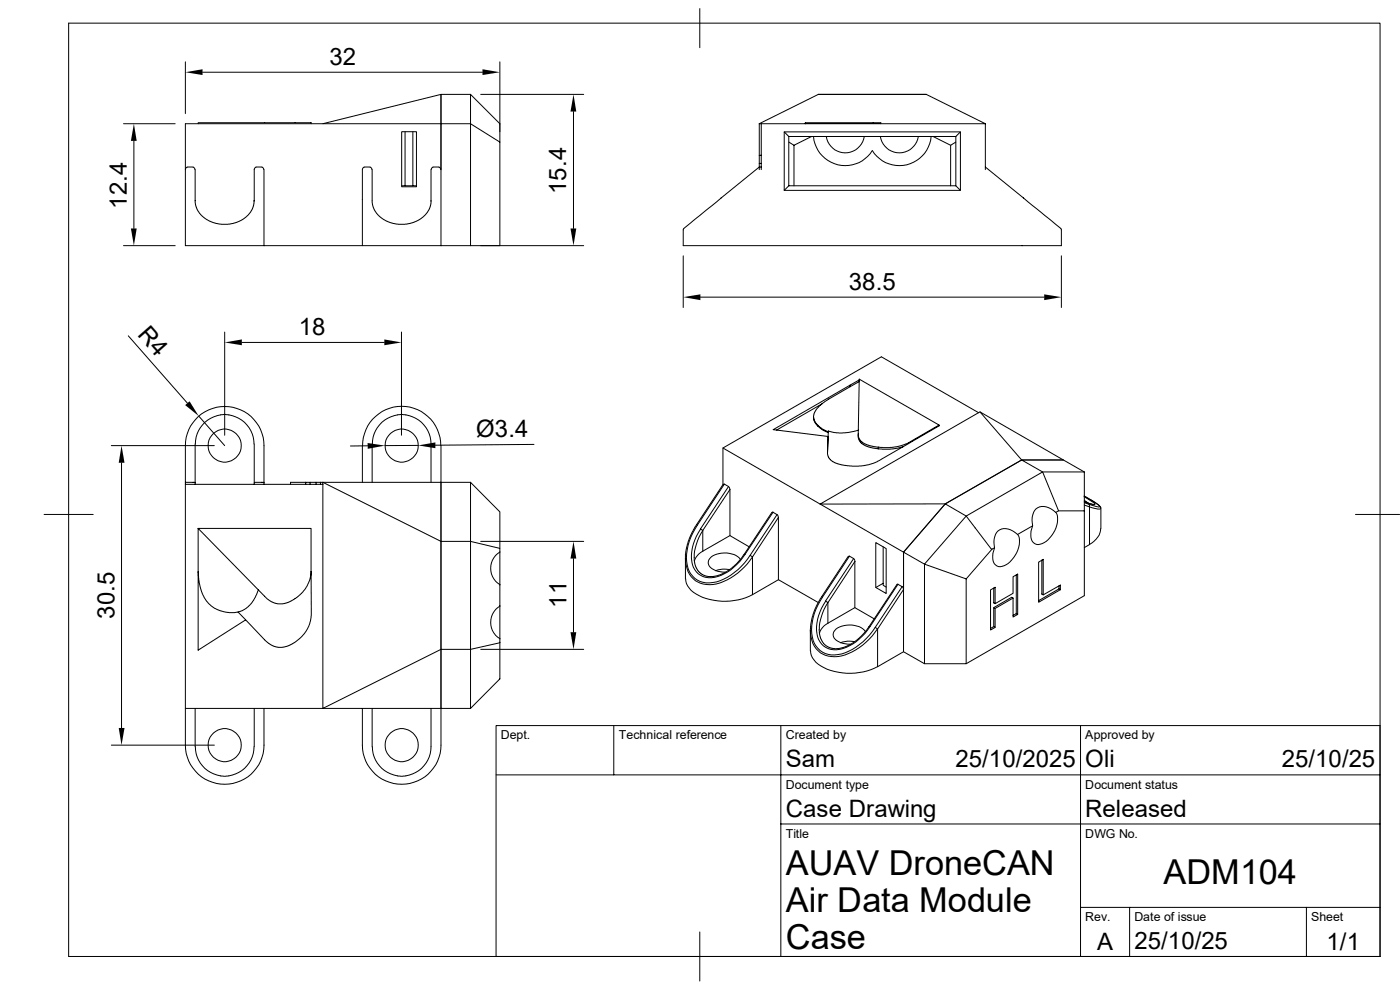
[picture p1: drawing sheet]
<svg xmlns="http://www.w3.org/2000/svg" width="297mm" height="210mm" viewBox="0 0 297 210" stroke-linecap="round" stroke-linejoin="round" font-family="sans-serif">
<g fill="none" stroke="#000" stroke-width=".21">
<path d="M14.6 4.9h278.2v198h-278.2zM39.3 13.1v11M43 15.3h59.4M106 13.1v17M148.5 1.8v8.3M26.2 26.2h11M28.4 29.9v18.6M39.7 35.5l-.4 .5M39.7 35.4h1.3M41 35.5l.4 .5M42 26.2v-.2h24v.2M54.3 35.5l-.4 .5v6.6l-.3 1.7-.9 1.2-1.3 1.1-1.2 .6-1.9 .4-1.7-.1-2.1-.6-1.5-1-1.1-1.4-.5-1.5v-7"/>
<path d="M54.3 35.4h1.3M55.6 35.5l.4 .5M56 36v16.1M68.5 26.2l25.1-6.2v32.1M77.3 35.5l-.4 .5v16.1M77.3 35.4h1.2M78.5 35.5l.4 .5M85.2 27.9h3.1v11.7h-3.1zM85.2 39.4h.7M85.9 27.9v11.5h1.7M87.6 27.9v11.5h.7M91.4 36v7.1l-.3 1.2-.8 1.2-1.3 1.1-1.3 .6-1.8 .4-1.8-.1-2-.6-1.6-1-1.1-1.4-.4-1.5v-7"/>
<path d="M91.9 35.5l-.4 .5M91.9 35.4h1.2M93.1 35.5l.4 .5M93.6 36v-9.8h-54.3v25.9h16.7M93.6 20h6.2v6.2l6.2 3.9v22h-6.2v-25.9h-6.2zM99.8 20l6.2 6.2M102 20h21.8M121.7 23.7v24.8M161.1 26.2v6.7M161.1 26.2l12.5-6.2h22.9l12.5 6.2M161.1 34.7v.7l-16.1 13.1-.1 3.6h80.3l-.1-3.6-16.1-13.1M161.1 26.2h.4v9.8"/>
<path d="M161.5 26.2h47.5v9.8M161.5 32.9h-.4v1.8h.4M161.5 35.4h-.4v.6M166.4 28h37.4v12.4h-37.4zM166.4 28l.9 1h35.5M167.3 39.4l-.9 1M168.4 30.8v8.6M170.9 26v.2v-.2h16v.2M172.2 29l-3.8 1.8-1.1-.7M172.6 29a6.7 6.7 0 0 0 5.1 6 6.7 6.7 0 0 0 7.3-3M175.3 29a4.1 4.1 0 0 0 4 3.4 4.1 4.1 0 0 0 4-3.4M186.8 29a4.1 4.1 0 0 0 4 3.4 4.1 4.1 0 0 0 4-3.4"/>
<path d="M197.5 29a6.7 6.7 0 0 1-5.1 6 6.7 6.7 0 0 1-7.3-3M198 29l3.7 1.8M202.8 39.4l1 1M202.8 30.1l-1.1 .7v8.6M203.8 28l-1 1v10.4h-35.5v-10.4M26.2 52.1h11M56 52.1h37.6M93.6 52.1h6.2M102 52.1h21.8M144.9 54.3v10.9M225.2 54.3v10.9M27.2 71.2l12.6 14.3"/>
<path d="M47.7 70.4v21.9M51.3 72.6h30.2M85.2 70.4v21.9M148.6 63h72.9M23.6 94.5h21.9M25.8 98.2v56.2M42.2 88.3l5.5 6.2M53.9 94.2a6.2 6.2 0 0 0-6.2-6.3 6.2 6.2 0 0 0-6.3 6.3v8.5M53.9 94.2v8.1M76.9 94.5v7.8M76.9 94.5a8.3 8.3 0 0 1 8.3-8.3 8.3 8.3 0 0 1 8.3 8.3M78 94.6h-3.7"/>
<path d="M88.7 94.5h-7M93.6 94.5v7.8M113.3 94.3l-20.9 .1M153.4 95l38.3 22.1v21.2l4.4 2.5M172.6 88.4l.1 .9 .9 1.1M173.6 90.3l.8 .7 1.3 .6M173.6 90.4l.8 .7 1.3 .7M173.6 90.3v.1M174.4 85.7l-9.6 5.5M175.7 92.6l-.1 3.5M180.3 81.7v.3M182.1 92.1l.1 1.1 .6 .9 1.6 .8 2 .3"/>
<path d="M182.3 80.6l-18.3 10.5 11.7 1.5v.2v-1.4l1.4 .4 1.6 .1 3.4-.6M182.3 80.9l-6.6 3.8-2 1.5-.8 1-.3 1 .1 .9 .9 1.2M186.4 94.9l-1.7-.3-1.3-.5-.9-.7-.3-.6 .1-12.4 16.9 9.8v.1l-12.6 7.4-2.3 .9-1.5 .2-2 .1-3-.5-1.1-.4-.6-.5-.4-.6-.1-1v.2M186.4 94.9v.3M191.6 94.7l-2.8 .6-2.4-.1M192.7 93.9l-2.5 .9-1.4 .2-2.4-.1M193.6 93.4l-.9 .5v.2M193.6 93.4v.2M199.2 90.2l-5.6 3.2M207.6 87.5l.3-.1 17.7 10.2h-8.9l-16.2 9.3-8.8 10.2v8M207.6 87.5l-20.6-11.8-33.6 19.3v7.8M207.6 87.5l-33.6 19.4h26.5l16.2-9.3 4.5 2.5h8.8"/>
<path d="M207.9 87.4l8.8 10.2h8.9l4.4 2.5M9.4 109.1h10.4M39.3 102.7v55.4a8.3 8.3 0 0 0 8.4 8.3 8.3 8.3 0 0 0 8.3-8.3v-7.8M39.3 102.3v-7.8a8.3 8.3 0 0 1 8.4-8.3 8.3 8.3 0 0 1 8.3 8.3v8.2M39.3 102.7h29.2M41.4 102.3h-2.1v.4M42 112.1v25.8l10.1-6.4-1.6-1.7-1.9 .2-2-.5-1.1-.5-1.3-1-.9-1.3-.6-1.4-.5-1.7-.2-2.4M42 112.1h24v9.2M42 112.1l14.7 15 1.5 .8 .7 .2 1.8-.2 1.1-.4 1.5-1 1-.9 .8-1.1 .6-1.4 .3-1.8M56 102.3h-2.1v.4M64.9 102.3h-3.3v.4M64.9 102.3h.9"/>
<path d="M64.9 102.3v.4M67.1 102.3h-1.3v.4M67.1 102.3v.4M68 102.3v.4M91.4 102.3v-8.1a6.2 6.2 0 0 0-6.2-6.3 6.2 6.2 0 0 0-6.2 6.3v8.1M93.6 102.3h-25.1v.4M93.6 102.3v55.8a8.3 8.3 0 0 1-8.4 8.3 8.3 8.3 0 0 1-8.3-8.3v-7.8M99.8 114.9l6.2 1.4v20.1l-6.2 1.4zM99.8 102.3l6.2 6.3v7.7M99.8 102.3v12.6h-6.2v22.9l-25.1 12.5v-47.6M99.8 102.3h-6.2v12.6l-25.1-12.6h-1.4M102 114.9h21.8"/>
<path d="M106.1 117.1a4 4 0 0 0 0 6.9M121.7 118.5v15.6M145.4 118.4a5.1 5.1 0 0 0 6.6 5.5 13.5 13.5 0 0 0 7.6-5.7v8M147.8 111.3l.2 .1M148 111.4l5.7-8.7 .9 .5-6 9M148 111.4a10.7 10.7 0 0 0-1.8 9.8 4.7 4.7 0 0 0 5.8 2.2 13.7 13.7 0 0 0 7.1-5.6M148.6 112.2a9.2 9.2 0 0 0-1.5 8.2 4 4 0 0 0 5.2 1.9 10.8 10.8 0 0 0 5.7-4.7M149.1 116.9l-1.2 1-.6 1.1M153.4 102.7l-5.9 9-1.2 2.3-.5 1.6-.4 2v5.2M153.7 102.7l-.2 .1M154.6 103.3l.3 .5M154.9 103.8l-5.8 8.7-.5-.3"/>
<path d="M154.9 103.8v9.8l4 2.4M154.9 113.6l-5.8 3.3M157.1 118.7a4.7 4.7 0 0 0-6.5-.2 1.48 1.48 0 0 0 .8 2.3l.9 .4 1.6 .2M157.9 117.6h.1M163.7 108.7l-6.4 9.7-1.5 1.7-1.7 1.2-1.1 .6-1.4 .4h-.9l-1.2-.2-1-.5-.5-.7-.6-1.1-.1-1.1a10.6 10.6 0 0 1 1.8-6.1v4.3M164 108.7h-.2M164 108.7l.8 .5M164 108.7l-6 8.9M164.8 109.2l-5.7 8.6 .5 .4 5.5-8.4M164.8 109.2l.3 .6M165.1 109.8v13.2M180 118l-6 9-1 2-.7 2-.3 1.5-.1 5.5"/>
<path d="M180.2 118l.9 .5-6 9 .5 .3 5.8-8.7v9.8l4.1 2.4M180.2 118l-.2 .1M180.2 118l-5.7 8.7M181.1 118.5l.3 .6M185.8 115.1l2.2 1.3v9.5l-2.2-1.3zM187.4 116v8.2l.6 .3M200.5 106.9l4.5 2.6-8.9 10.2 8.9 3.1v18h-8.9v-21.1l-4.4-2.6zM206.9 112h.1M210.5 116.5l-5.5 6.3M215.9 113.4a4.7 4.7 0 0 1-.8 4.9 3.7 3.7 0 0 1-3.3 1.9 2.21 2.21 0 0 1-1.1-2.9l.3-1.1M221 118.8v7.2l.3 .2 3.7-2.1v1M224 108.7a3.2 3.2 0 0 0-4.2-.7 3.9 3.9 0 0 0-.7 3.5"/>
<path d="M224 108.7a4.7 4.7 0 0 1-.9 4.9 3.7 3.7 0 0 1-3.2 1.9 2.21 2.21 0 0 1-1.2-2.9l.4-1.1-3.2 1.9M224 108.7l.6-.3-3.4-8.3-16.2 9.4 5.4 7 .6-.3a3.5 3.5 0 0 1 1.1-3.8 3.4 3.4 0 0 1 3.8 1M230 105.2l1.6 1 1.4 .9 .3 .4a3.8 3.8 0 0 1-2.3-.6M230 105.4l.5 .3a3.6 3.6 0 0 1 1.8 1.3h-.5l-1.5-.4M230 100.1v8.3h-5.4M230 108.4v18l-25 14.4M230 105.2l2.7 1.6 .8 .8 .1 4.5M230 106.6l1 .4M230 107.1l1.1 .4v8l-1.1 .7M230 106.1l.5 .4M230.3 106.6h.1M230.4 106.6l-.4-.2 2 .6"/>
<path d="M230.5 106.5l.5 .3M230.5 106.5l.3 .2M231 107l.1 .5 1.8 .5 .6-.1M233.5 112.1a4.2 4.2 0 0 1-2.4 3.4M287.6 109.1h9.3M54.8 125.1l-.7 1.6-.8 1.4-1.4 1.1-1.4 .6M54.8 125.1h.1M66 121.3v9.3l-.1 1.1-.4 1.2-.9 1.4-.9 1-1.3 1.1-1.5 .7-1 .2h-.9l-1.2-.3-1.3-.9-4.4-4.6M102 137.8h21.8M106 136.4v7.6l-6.2 6.3v-12.5h-6.2v12.5h6.2M106.1 128.6a4 4 0 0 0 0 6.9M145.5 122.8a4.4 4.4 0 0 0 2.8 3.6 13 13 0 0 0 11.3-.2"/>
<path d="M154.8 120.8l-1.5-.1-1.5 .4M159.6 126.2l5.5-3.2 8.5 4.8M172 138a4.4 4.4 0 0 0 2.8 3.6 13 13 0 0 0 11.3-.2M174.3 126.6l.2 .1M174.5 126.7a10.7 10.7 0 0 0-1.7 9.8 4.7 4.7 0 0 0 5.8 2.2 13.7 13.7 0 0 0 7.1-5.6M175.2 127.5a9.2 9.2 0 0 0-1.5 8.1 4 4 0 0 0 5.1 2 10.8 10.8 0 0 0 5.8-4.7M175.6 132.2l-1.1 1-.6 1.1M181.3 136.1l-1.5-.1-1.5 .4M181.4 128.9l-5.8 3.3M183.6 133.9a4.7 4.7 0 0 0-6.5-.1 1.48 1.48 0 0 0 .8 2.3l.9 .4 1.6 .2M184.4 132.9h.2M185.7 133.1l.5 .3a13.3 13.3 0 0 1-8.4 5.9 4.9 4.9 0 0 1-5.8-4.8l-.1-.8"/>
<path d="M187.4 123.7l-1.6 .9M190.5 124h-.2l-6.4 9.7-1.5 1.6-1.4 1.1-1.4 .7-1.4 .4-1.1 .1-.8-.1-1-.5-.8-.7-.4-.9-.3-1.4a10.5 10.5 0 0 1 1.8-6.2v4.4M190.5 124l-5.9 8.9M190.5 124l.9 .5M191.4 124.5l.3 .6M191.4 124.5l-5.7 8.6M191.7 138.3l-5.5 3.1M191.7 125.1l-5.5 8.3v8M210.8 128.9l.3 .2v4l-.3-.2zM210.8 128.9l3.8-2.2 .3 .2-3.8 2.2M210.8 124.8v3.1l.3 .2 3.8-2.2v-3.6l1-.5v8.5M210.8 132.9l-.7 .4"/>
<path d="M211.1 128.1v-3.5l-1 .5v8.5l1-.5M214.9 126.9v4l1-.6-.3-.1-.7 .4M215.6 122v8.2M224.7 124.3v.6l.3 .2M224.7 124.9l-4.4 2.5M225 125.1l-4.7 2.7v-8.5l1-.6v7.5M23.6 158.1h21.9M39.3 150.3h54.3M41.4 150.3v8.1a6.2 6.2 0 0 0 6.3 6.3 6.2 6.2 0 0 0 6.2-6.3M53.9 150.3v8.1M91.4 150.3v8.1a6.2 6.2 0 0 1-6.2 6.3 6.2 6.2 0 0 1-6.2-6.3v-8.1M130.2 153.9v10.5"/>
<path d="M165.7 153.9v49M229.2 153.9v49M105.2 164.4h187.6M165.7 174.8h127.1M148.5 197.7v10.4M229.2 192.5h63.6M239.6 192.5v10.4M277.2 192.5v10.4M105.2 202.9v-49h187.6v49"/>
<circle cx="47.7" cy="94.5" r="3.5"/>
<circle cx="85.2" cy="94.5" r="3.5"/>
<circle cx="47.7" cy="158.1" r="3.5"/>
<circle cx="85.2" cy="158.1" r="3.5"/>
</g>
<g fill="#000">
<path d="M39.3 15.3l3.7-.6v1.2zM102.4 14.7l3.6 .6-3.6 .6zM28.4 26.2l.6 3.7h-1.2zM121.7 20l.6 3.7h-1.3zM27.8 48.5h1.2l-.6 3.6zM121 48.5h1.3l-.6 3.6zM47.7 72.6l3.6-.6v1.2zM81.5 72l3.7 .6-3.7 .6zM144.9 63l3.7-.6v1.3zM221.5 62.4l3.7 .6-3.7 .7zM25.8 94.5l.6 3.7h-1.2zM39.3 85.9l.9-.8 2 3.2z"/>
<path d="M78 94l3.7 .5-3.7 .7zM88.7 94.5l3.7-.6v1.2zM121.7 114.9l.6 3.6h-1.3zM121 134.1h1.3l-.6 3.7zM25.2 154.4h1.2l-.6 3.7z"/>
</g>
<g font-size="7.3">
<text x="166.7" y="185.7">AUAV DroneCAN</text>
<text x="246.8" y="187.5">ADM104</text>
<text x="166.7" y="193.5">Air Data Module</text>
<text x="166.7" y="201.3">Case</text>
</g>
<g font-size="5.1">
<text x="69.9" y="13.8">32</text>
<text x="120.1" y="41.1" transform="rotate(-90 120.1 41.1)">15.4</text>
<text x="26.9" y="44.3" transform="rotate(-90 26.9 44.3)">12.4</text>
<text x="180.1" y="61.5">38.5</text>
<text x="29" y="71.1" transform="rotate(49 29 71.1)">R4</text>
<text x="63.4" y="71.1">18</text>
<text x="101" y="92.8">Ø3.4</text>
<text x="24.3" y="131.3" transform="rotate(-90 24.3 131.3)">30.5</text>
<text x="120.2" y="128.9" transform="rotate(-90 120.2 128.9)">11</text>
<text x="166.7" y="162.8">Sam</text>
<text x="202.7" y="162.8">25/10/2025</text>
<text x="230.3" y="162.8">Oli</text>
<text x="271.9" y="162.8">25/10/25</text>
<text x="166.7" y="173.2">Case Drawing</text>
<text x="230.3" y="173.2">Released</text>
<text x="232.8" y="201.5">A</text>
<text x="240.7" y="201.3">25/10/25</text>
<text x="281.4" y="201.5">1/1</text>
</g>
<g font-size="2.6">
<text x="106.3" y="156.8">Dept.</text>
<text x="131.3" y="156.8">Technical reference</text>
<text x="166.7" y="156.8">Created by</text>
<text x="230.2" y="156.8">Approved by</text>
<text x="166.7" y="167.3">Document type</text>
<text x="230.2" y="167.3">Document status</text>
<text x="166.7" y="177.7">Title</text>
<text x="230.2" y="177.7">DWG No.</text>
<text x="230.2" y="195.4">Rev.</text>
<text x="240.7" y="195.4">Date of issue</text>
<text x="278.2" y="195.4">Sheet</text>
</g>
</svg>
